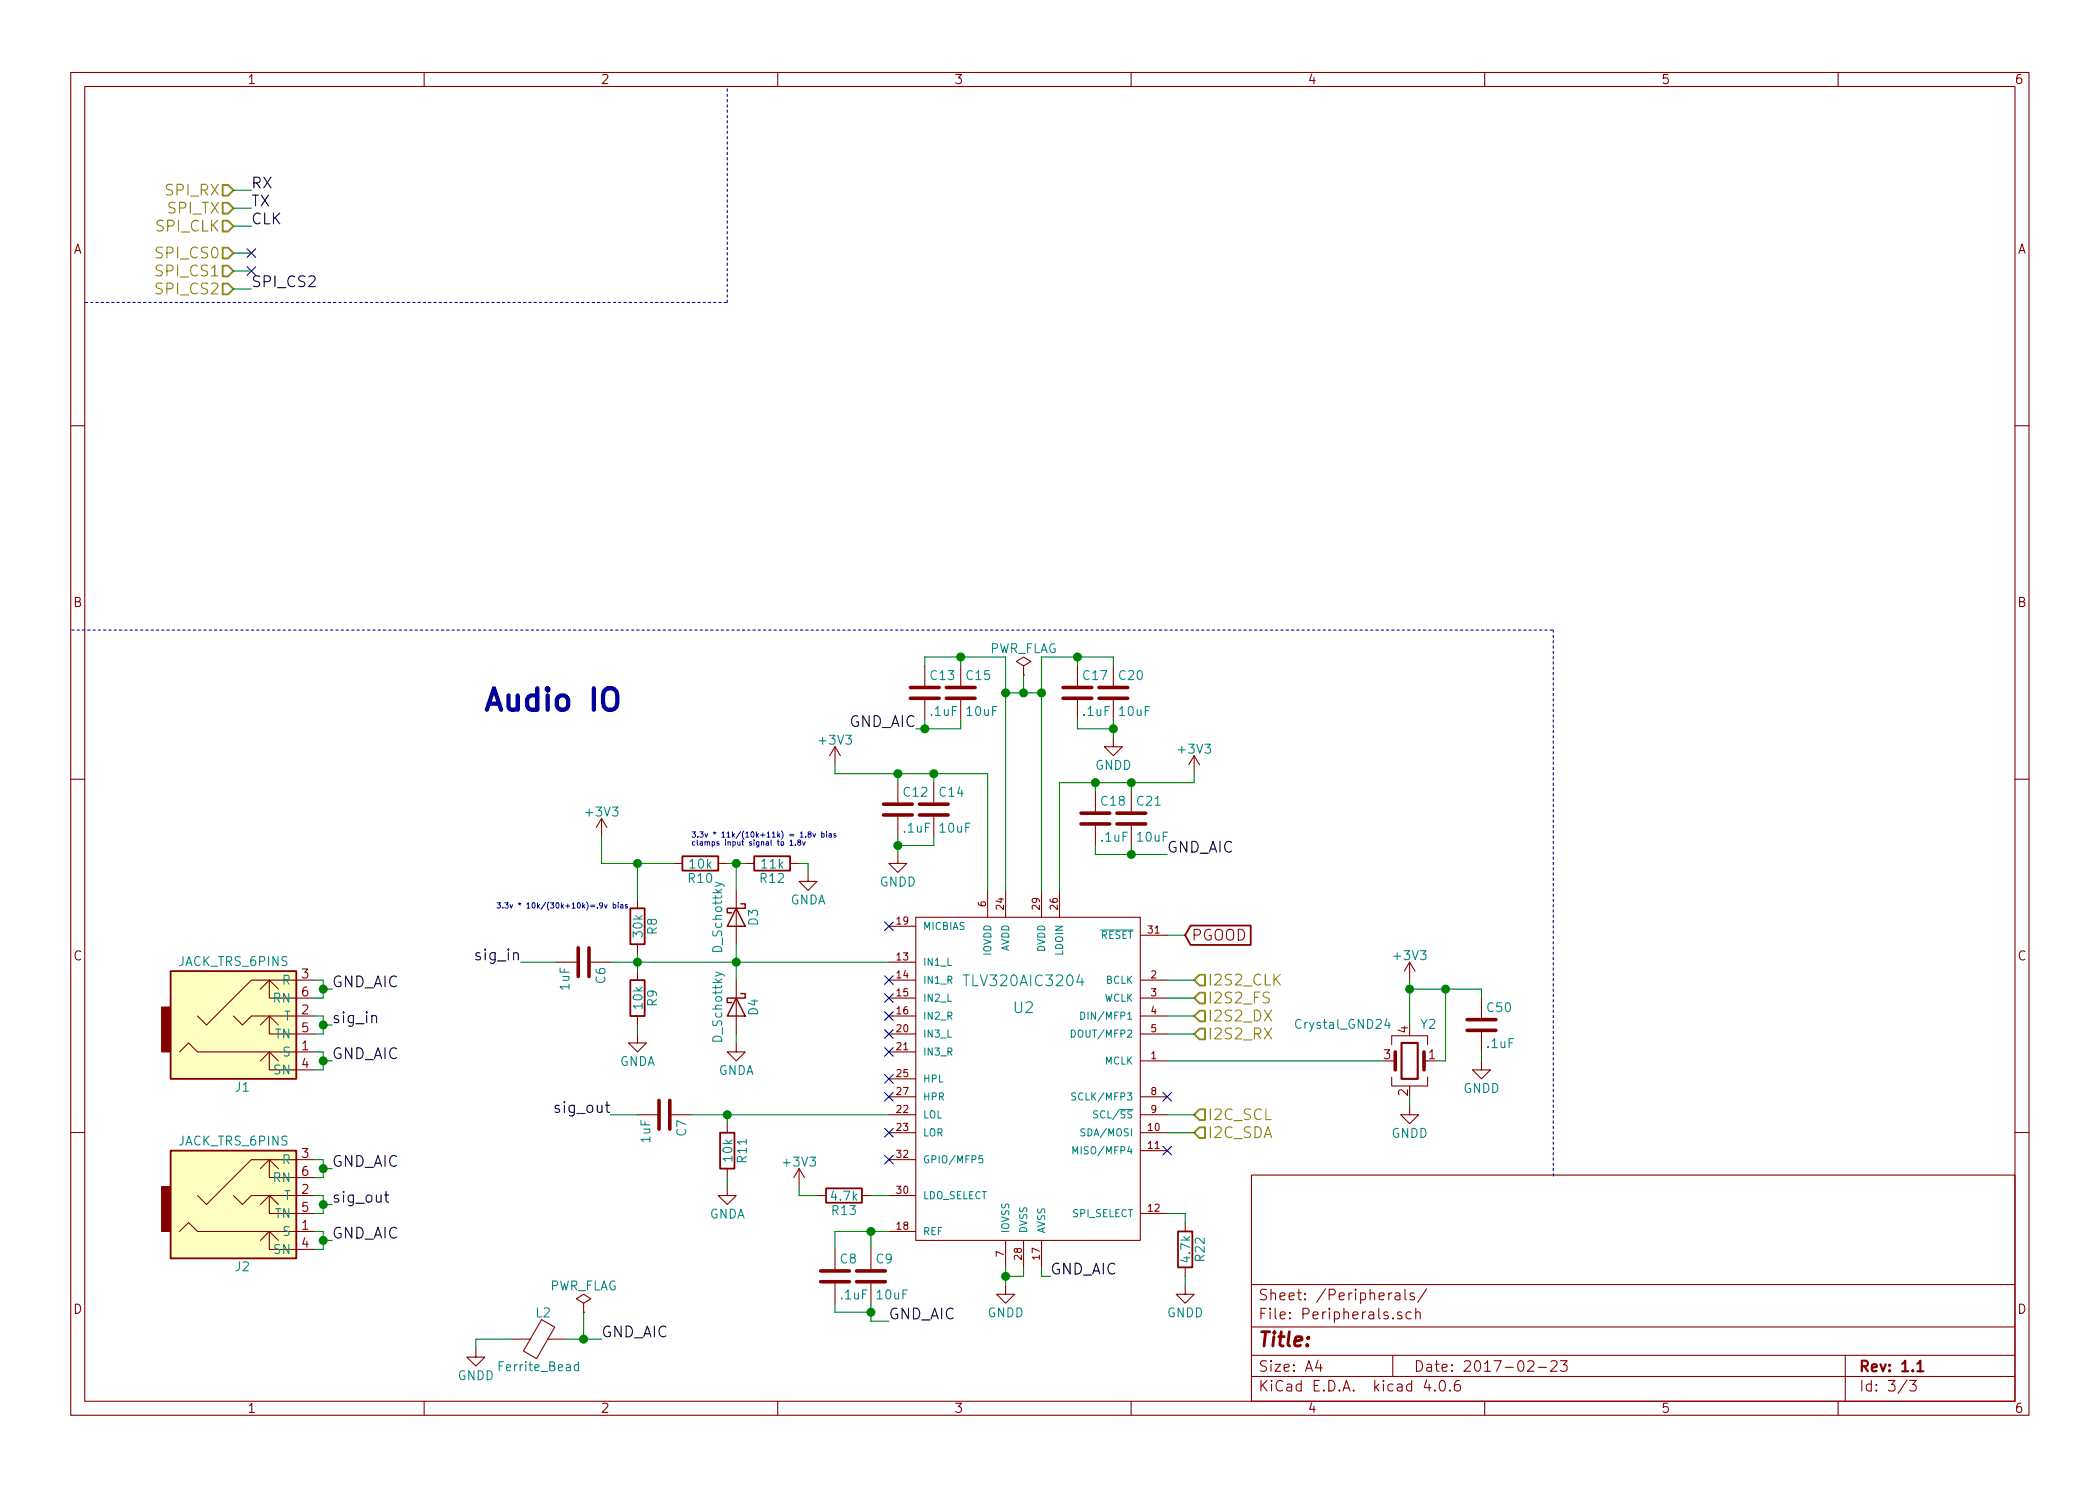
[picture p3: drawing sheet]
EESchema Schematic File Version 2
LIBS:power
LIBS:device
LIBS:transistors
LIBS:conn
LIBS:linear
LIBS:regul
LIBS:74xx
LIBS:cmos4000
LIBS:adc-dac
LIBS:memory
LIBS:xilinx
LIBS:microcontrollers
LIBS:dsp
LIBS:microchip
LIBS:analog_switches
LIBS:motorola
LIBS:texas
LIBS:intel
LIBS:audio
LIBS:interface
LIBS:digital-audio
LIBS:philips
LIBS:display
LIBS:cypress
LIBS:siliconi
LIBS:opto
LIBS:atmel
LIBS:contrib
LIBS:valves
LIBS:switches
LIBS:Main Board
LIBS:Main Board-cache
EELAYER 25 0
EELAYER END
$Descr A4 11693 8268
encoding utf-8
Sheet 3 3
Title ""
Date "2017-02-23"
Rev "1.1"
Comp ""
Comment1 ""
Comment2 ""
Comment3 ""
Comment4 ""
$EndDescr
Text HLabel 1300 1250 0    60   Input ~ 0
SPI_CLK
Text HLabel 1300 1050 0    60   Input ~ 0
SPI_RX
Text HLabel 1300 1150 0    60   Input ~ 0
SPI_TX
Text HLabel 1300 1600 0    60   Input ~ 0
SPI_CS2
$Comp
L JACK_TRS_6PINS J2
U 1 1
P 1350 6650
F 0 "J2" H 1350 7050 50  0000 C CNN
F 1 "JACK_TRS_6PINS" H 1300 6350 50  0000 C CNN
F 2 "" H 1450 6500 50  0000 C CNN
F 3 "" H 1450 6500 50  0000 C CNN
	1    1350 6650
	1    0    0    1   
$EndComp
Text Label 1400 1050 0    60   ~ 0
RX
Text Label 1400 1150 0    60   ~ 0
TX
Text Label 1400 1250 0    60   ~ 0
CLK
$Comp
L JACK_TRS_6PINS J1
U 1 1
P 1350 5650
F 0 "J1" H 1350 6050 50  0000 C CNN
F 1 "JACK_TRS_6PINS" H 1300 5350 50  0000 C CNN
F 2 "" H 1450 5500 50  0000 C CNN
F 3 "" H 1450 5500 50  0000 C CNN
	1    1350 5650
	1    0    0    1   
$EndComp
$Comp
L TLV320AIC3204 U2
U 1 1
P 5700 5900
F 0 "U2" H 5700 6200 60  0000 C CNN
F 1 "TLV320AIC3204" H 5700 6350 60  0000 C CNN
F 2 "" H 3200 8050 60  0001 C CNN
F 3 "" H 3200 8050 60  0001 C CNN
	1    5700 5900
	1    0    0    -1  
$EndComp
$Comp
L GNDD #PWR053
U 1 1
P 5600 7150
F 0 "#PWR053" H 5600 6900 50  0001 C CNN
F 1 "GNDD" H 5600 7000 50  0000 C CNN
F 2 "" H 5600 7150 50  0001 C CNN
F 3 "" H 5600 7150 50  0001 C CNN
	1    5600 7150
	1    0    0    -1  
$EndComp
$Comp
L +3V3 #PWR054
U 1 1
P 6650 4300
F 0 "#PWR054" H 6650 4150 50  0001 C CNN
F 1 "+3V3" H 6650 4440 50  0000 C CNN
F 2 "" H 6650 4300 50  0001 C CNN
F 3 "" H 6650 4300 50  0001 C CNN
	1    6650 4300
	1    0    0    -1  
$EndComp
$Comp
L GNDD #PWR055
U 1 1
P 5000 4750
F 0 "#PWR055" H 5000 4500 50  0001 C CNN
F 1 "GNDD" H 5000 4600 50  0000 C CNN
F 2 "" H 5000 4750 50  0001 C CNN
F 3 "" H 5000 4750 50  0001 C CNN
	1    5000 4750
	1    0    0    -1  
$EndComp
$Comp
L +3V3 #PWR056
U 1 1
P 4650 4250
F 0 "#PWR056" H 4650 4100 50  0001 C CNN
F 1 "+3V3" H 4650 4390 50  0000 C CNN
F 2 "" H 4650 4250 50  0001 C CNN
F 3 "" H 4650 4250 50  0001 C CNN
	1    4650 4250
	1    0    0    -1  
$EndComp
$Comp
L GNDD #PWR057
U 1 1
P 6200 4100
F 0 "#PWR057" H 6200 3850 50  0001 C CNN
F 1 "GNDD" H 6200 3950 50  0000 C CNN
F 2 "" H 6200 4100 50  0001 C CNN
F 3 "" H 6200 4100 50  0001 C CNN
	1    6200 4100
	1    0    0    -1  
$EndComp
$Comp
L +3V3 #PWR058
U 1 1
P 4450 6600
F 0 "#PWR058" H 4450 6450 50  0001 C CNN
F 1 "+3V3" H 4450 6740 50  0000 C CNN
F 2 "" H 4450 6600 50  0001 C CNN
F 3 "" H 4450 6600 50  0001 C CNN
	1    4450 6600
	1    0    0    -1  
$EndComp
NoConn ~ 4950 6450
$Comp
L R R13
U 1 1
P 4700 6650
F 0 "R13" V 4780 6650 50  0000 C CNN
F 1 "4.7k" V 4700 6650 50  0000 C CNN
F 2 "" V 4630 6650 50  0001 C CNN
F 3 "" H 4700 6650 50  0001 C CNN
	1    4700 6650
	0    1    1    0   
$EndComp
NoConn ~ 4950 6100
NoConn ~ 4950 6000
NoConn ~ 4950 5850
NoConn ~ 4950 5750
NoConn ~ 4950 5650
NoConn ~ 4950 5550
Text Label 1400 1600 0    60   ~ 0
SPI_CS2
NoConn ~ 4950 5150
$Comp
L +3V3 #PWR059
U 1 1
P 3350 4650
F 0 "#PWR059" H 3350 4500 50  0001 C CNN
F 1 "+3V3" H 3350 4790 50  0000 C CNN
F 2 "" H 3350 4650 50  0001 C CNN
F 3 "" H 3350 4650 50  0001 C CNN
	1    3350 4650
	1    0    0    -1  
$EndComp
$Comp
L D_Schottky D3
U 1 1
P 4100 5100
F 0 "D3" H 4100 5200 50  0000 C CNN
F 1 "D_Schottky" H 4100 5000 50  0000 C CNN
F 2 "" H 4100 5100 50  0001 C CNN
F 3 "" H 4100 5100 50  0001 C CNN
	1    4100 5100
	0    1    1    0   
$EndComp
$Comp
L D_Schottky D4
U 1 1
P 4100 5600
F 0 "D4" H 4100 5700 50  0000 C CNN
F 1 "D_Schottky" H 4100 5500 50  0000 C CNN
F 2 "" H 4100 5600 50  0001 C CNN
F 3 "" H 4100 5600 50  0001 C CNN
	1    4100 5600
	0    1    1    0   
$EndComp
NoConn ~ 4950 5450
$Comp
L R R10
U 1 1
P 3900 4800
F 0 "R10" V 3980 4800 50  0000 C CNN
F 1 "10k" V 3900 4800 50  0000 C CNN
F 2 "" V 3830 4800 50  0001 C CNN
F 3 "" H 3900 4800 50  0001 C CNN
	1    3900 4800
	0    1    1    0   
$EndComp
$Comp
L R R12
U 1 1
P 4300 4800
F 0 "R12" V 4380 4800 50  0000 C CNN
F 1 "11k" V 4300 4800 50  0000 C CNN
F 2 "" V 4230 4800 50  0001 C CNN
F 3 "" H 4300 4800 50  0001 C CNN
	1    4300 4800
	0    1    1    0   
$EndComp
$Comp
L GNDA #PWR060
U 1 1
P 4500 4850
F 0 "#PWR060" H 4500 4600 50  0001 C CNN
F 1 "GNDA" H 4500 4700 50  0000 C CNN
F 2 "" H 4500 4850 50  0001 C CNN
F 3 "" H 4500 4850 50  0001 C CNN
	1    4500 4850
	1    0    0    -1  
$EndComp
$Comp
L GNDA #PWR061
U 1 1
P 4100 5800
F 0 "#PWR061" H 4100 5550 50  0001 C CNN
F 1 "GNDA" H 4100 5650 50  0000 C CNN
F 2 "" H 4100 5800 50  0001 C CNN
F 3 "" H 4100 5800 50  0001 C CNN
	1    4100 5800
	1    0    0    -1  
$EndComp
$Comp
L GNDA #PWR062
U 1 1
P 3550 5750
F 0 "#PWR062" H 3550 5500 50  0001 C CNN
F 1 "GNDA" H 3550 5600 50  0000 C CNN
F 2 "" H 3550 5750 50  0001 C CNN
F 3 "" H 3550 5750 50  0001 C CNN
	1    3550 5750
	1    0    0    -1  
$EndComp
$Comp
L C C6
U 1 1
P 3250 5350
F 0 "C6" H 3275 5450 50  0000 L CNN
F 1 "1uF" H 3275 5250 50  0000 L CNN
F 2 "" H 3288 5200 50  0001 C CNN
F 3 "" H 3250 5350 50  0001 C CNN
	1    3250 5350
	0    1    1    0   
$EndComp
Text Label 2900 5350 2    60   ~ 0
sig_in
NoConn ~ 4950 6300
$Comp
L R R11
U 1 1
P 4050 6400
F 0 "R11" V 4130 6400 50  0000 C CNN
F 1 "10k" V 4050 6400 50  0000 C CNN
F 2 "" V 3980 6400 50  0001 C CNN
F 3 "" H 4050 6400 50  0001 C CNN
	1    4050 6400
	1    0    0    -1  
$EndComp
$Comp
L C C7
U 1 1
P 3700 6200
F 0 "C7" H 3725 6300 50  0000 L CNN
F 1 "1uF" H 3725 6100 50  0000 L CNN
F 2 "" H 3738 6050 50  0001 C CNN
F 3 "" H 3700 6200 50  0001 C CNN
	1    3700 6200
	0    1    1    0   
$EndComp
$Comp
L GNDA #PWR063
U 1 1
P 4050 6600
F 0 "#PWR063" H 4050 6350 50  0001 C CNN
F 1 "GNDA" H 4050 6450 50  0000 C CNN
F 2 "" H 4050 6600 50  0001 C CNN
F 3 "" H 4050 6600 50  0001 C CNN
	1    4050 6600
	1    0    0    -1  
$EndComp
Text Label 3400 6200 2    60   ~ 0
sig_out
Text Label 1850 5700 0    60   ~ 0
sig_in
Text Label 1850 6700 0    60   ~ 0
sig_out
Text Notes 3850 4700 0    30   ~ 0
3.3v * 11k/(10k+11k) = 1.8v bias\nclamps input signal to 1.8v
$Comp
L R R9
U 1 1
P 3550 5550
F 0 "R9" V 3630 5550 50  0000 C CNN
F 1 "10k" V 3550 5550 50  0000 C CNN
F 2 "" V 3480 5550 50  0001 C CNN
F 3 "" H 3550 5550 50  0001 C CNN
	1    3550 5550
	1    0    0    -1  
$EndComp
$Comp
L R R8
U 1 1
P 3550 5150
F 0 "R8" V 3630 5150 50  0000 C CNN
F 1 "30k" V 3550 5150 50  0000 C CNN
F 2 "" V 3480 5150 50  0001 C CNN
F 3 "" H 3550 5150 50  0001 C CNN
	1    3550 5150
	1    0    0    -1  
$EndComp
Text Notes 3500 5050 2    30   ~ 0
3.3v * 10k/(30k+10k)=.9v bias
$Comp
L Crystal_GND24 Y2
U 1 1
P 7850 5900
F 0 "Y2" H 7700 5700 50  0000 L CNN
F 1 "Crystal_GND24" H 7950 5700 50  0000 L CNN
F 2 "" H 7850 5900 50  0001 C CNN
F 3 "" H 7850 5900 50  0001 C CNN
	1    7850 5900
	-1   0    0    1   
$EndComp
$Comp
L GNDD #PWR064
U 1 1
P 7850 6150
F 0 "#PWR064" H 7850 5900 50  0001 C CNN
F 1 "GNDD" H 7850 6000 50  0000 C CNN
F 2 "" H 7850 6150 50  0001 C CNN
F 3 "" H 7850 6150 50  0001 C CNN
	1    7850 6150
	1    0    0    -1  
$EndComp
$Comp
L +3V3 #PWR065
U 1 1
P 7850 5450
F 0 "#PWR065" H 7850 5300 50  0001 C CNN
F 1 "+3V3" H 7850 5590 50  0000 C CNN
F 2 "" H 7850 5450 50  0001 C CNN
F 3 "" H 7850 5450 50  0001 C CNN
	1    7850 5450
	1    0    0    -1  
$EndComp
$Comp
L GNDD #PWR066
U 1 1
P 8250 5900
F 0 "#PWR066" H 8250 5650 50  0001 C CNN
F 1 "GNDD" H 8250 5750 50  0000 C CNN
F 2 "" H 8250 5900 50  0001 C CNN
F 3 "" H 8250 5900 50  0001 C CNN
	1    8250 5900
	1    0    0    -1  
$EndComp
Text Notes 2700 3950 0    120  ~ 24
Audio IO
Text HLabel 1300 1500 0    60   Input ~ 0
SPI_CS1
Text HLabel 1300 1400 0    60   Input ~ 0
SPI_CS0
NoConn ~ 1400 1500
NoConn ~ 1400 1400
$Comp
L C C8
U 1 1
P 4650 7100
F 0 "C8" H 4675 7200 50  0000 L CNN
F 1 ".1uF" H 4675 7000 50  0000 L CNN
F 2 "" H 4688 6950 50  0001 C CNN
F 3 "" H 4650 7100 50  0001 C CNN
	1    4650 7100
	1    0    0    -1  
$EndComp
$Comp
L C C9
U 1 1
P 4850 7100
F 0 "C9" H 4875 7200 50  0000 L CNN
F 1 "10uF" H 4875 7000 50  0000 L CNN
F 2 "" H 4888 6950 50  0001 C CNN
F 3 "" H 4850 7100 50  0001 C CNN
	1    4850 7100
	1    0    0    -1  
$EndComp
$Comp
L C C18
U 1 1
P 6100 4550
F 0 "C18" H 6125 4650 50  0000 L CNN
F 1 ".1uF" H 6125 4450 50  0000 L CNN
F 2 "" H 6138 4400 50  0001 C CNN
F 3 "" H 6100 4550 50  0001 C CNN
	1    6100 4550
	1    0    0    -1  
$EndComp
$Comp
L C C21
U 1 1
P 6300 4550
F 0 "C21" H 6325 4650 50  0000 L CNN
F 1 "10uF" H 6325 4450 50  0000 L CNN
F 2 "" H 6338 4400 50  0001 C CNN
F 3 "" H 6300 4550 50  0001 C CNN
	1    6300 4550
	1    0    0    -1  
$EndComp
$Comp
L C C12
U 1 1
P 5000 4500
F 0 "C12" H 5025 4600 50  0000 L CNN
F 1 ".1uF" H 5025 4400 50  0000 L CNN
F 2 "" H 5038 4350 50  0001 C CNN
F 3 "" H 5000 4500 50  0001 C CNN
	1    5000 4500
	1    0    0    -1  
$EndComp
$Comp
L C C14
U 1 1
P 5200 4500
F 0 "C14" H 5225 4600 50  0000 L CNN
F 1 "10uF" H 5225 4400 50  0000 L CNN
F 2 "" H 5238 4350 50  0001 C CNN
F 3 "" H 5200 4500 50  0001 C CNN
	1    5200 4500
	1    0    0    -1  
$EndComp
$Comp
L C C17
U 1 1
P 6000 3850
F 0 "C17" H 6025 3950 50  0000 L CNN
F 1 ".1uF" H 6025 3750 50  0000 L CNN
F 2 "" H 6038 3700 50  0001 C CNN
F 3 "" H 6000 3850 50  0001 C CNN
	1    6000 3850
	1    0    0    -1  
$EndComp
$Comp
L C C20
U 1 1
P 6200 3850
F 0 "C20" H 6225 3950 50  0000 L CNN
F 1 "10uF" H 6225 3750 50  0000 L CNN
F 2 "" H 6238 3700 50  0001 C CNN
F 3 "" H 6200 3850 50  0001 C CNN
	1    6200 3850
	1    0    0    -1  
$EndComp
$Comp
L C C13
U 1 1
P 5150 3850
F 0 "C13" H 5175 3950 50  0000 L CNN
F 1 ".1uF" H 5175 3750 50  0000 L CNN
F 2 "" H 5188 3700 50  0001 C CNN
F 3 "" H 5150 3850 50  0001 C CNN
	1    5150 3850
	1    0    0    -1  
$EndComp
$Comp
L C C15
U 1 1
P 5350 3850
F 0 "C15" H 5375 3950 50  0000 L CNN
F 1 "10uF" H 5375 3750 50  0000 L CNN
F 2 "" H 5388 3700 50  0001 C CNN
F 3 "" H 5350 3850 50  0001 C CNN
	1    5350 3850
	1    0    0    -1  
$EndComp
$Comp
L C C50
U 1 1
P 8250 5700
F 0 "C50" H 8275 5800 50  0000 L CNN
F 1 ".1uF" H 8275 5600 50  0000 L CNN
F 2 "" H 8288 5550 50  0001 C CNN
F 3 "" H 8250 5700 50  0001 C CNN
	1    8250 5700
	1    0    0    -1  
$EndComp
$Comp
L R R22
U 1 1
P 6600 6950
F 0 "R22" V 6680 6950 50  0000 C CNN
F 1 "4.7k" V 6600 6950 50  0000 C CNN
F 2 "" V 6530 6950 50  0001 C CNN
F 3 "" H 6600 6950 50  0001 C CNN
	1    6600 6950
	1    0    0    -1  
$EndComp
$Comp
L GNDD #PWR067
U 1 1
P 6600 7150
F 0 "#PWR067" H 6600 6900 50  0001 C CNN
F 1 "GNDD" H 6600 7000 50  0000 C CNN
F 2 "" H 6600 7150 50  0001 C CNN
F 3 "" H 6600 7150 50  0001 C CNN
	1    6600 7150
	1    0    0    -1  
$EndComp
Text HLabel 6650 5450 2    60   Input ~ 0
I2S2_CLK
Text HLabel 6650 5550 2    60   Input ~ 0
I2S2_FS
Text HLabel 6650 5650 2    60   Input ~ 0
I2S2_DX
Text HLabel 6650 5750 2    60   Input ~ 0
I2S2_RX
Text HLabel 6650 6200 2    60   Input ~ 0
I2C_SCL
Text HLabel 6650 6300 2    60   Input ~ 0
I2C_SDA
NoConn ~ 6500 6100
NoConn ~ 6500 6400
Text Label 5100 4050 2    60   ~ 0
GND_AIC
Text Label 1850 5900 0    60   ~ 0
GND_AIC
Text Label 1850 6900 0    60   ~ 0
GND_AIC
Text Label 6500 4750 0    60   ~ 0
GND_AIC
Text Label 4950 7350 0    60   ~ 0
GND_AIC
Text Label 5850 7100 0    60   ~ 0
GND_AIC
Wire Wire Line
	5800 7100 5800 7050
Wire Wire Line
	5850 7100 5800 7100
Wire Wire Line
	4850 7350 4850 7250
Wire Wire Line
	4950 7350 4850 7350
Wire Wire Line
	6300 4700 6300 4750
Wire Wire Line
	1850 5900 1800 5900
Wire Wire Line
	5150 4000 5150 4050
Wire Wire Line
	6650 6300 6500 6300
Wire Wire Line
	6650 6200 6500 6200
Wire Wire Line
	6650 5750 6500 5750
Wire Wire Line
	6650 5650 6500 5650
Wire Wire Line
	6650 5550 6500 5550
Wire Wire Line
	6650 5450 6500 5450
Wire Wire Line
	6600 7150 6600 7100
Wire Wire Line
	6600 6750 6600 6800
Wire Wire Line
	1300 1400 1400 1400
Wire Wire Line
	1300 1500 1400 1500
Wire Notes Line
	400  3500 8650 3500
Wire Wire Line
	8250 5900 8250 5850
Connection ~ 8050 5500
Wire Wire Line
	8250 5500 8250 5550
Connection ~ 7850 5500
Wire Wire Line
	7850 5500 8250 5500
Wire Wire Line
	8050 5900 8050 5500
Wire Wire Line
	8000 5900 8050 5900
Wire Wire Line
	7850 5450 7850 5700
Wire Wire Line
	7850 6150 7850 6100
Wire Wire Line
	4100 4950 4100 4800
Connection ~ 4100 5350
Wire Wire Line
	4100 5250 4100 5450
Wire Wire Line
	3400 5350 4950 5350
Connection ~ 1800 6700
Wire Wire Line
	1850 6700 1800 6700
Connection ~ 1800 6500
Connection ~ 1800 6900
Wire Wire Line
	1850 6900 1800 6900
Wire Wire Line
	1800 6850 1750 6850
Wire Wire Line
	1800 6950 1800 6850
Wire Wire Line
	1750 6950 1800 6950
Wire Wire Line
	1800 6450 1750 6450
Wire Wire Line
	1800 6550 1800 6450
Wire Wire Line
	1750 6550 1800 6550
Wire Wire Line
	1800 6650 1750 6650
Wire Wire Line
	1800 6750 1800 6650
Wire Wire Line
	1750 6750 1800 6750
Connection ~ 1800 5700
Wire Wire Line
	1850 5700 1800 5700
Connection ~ 1800 5500
Connection ~ 1800 5900
Wire Wire Line
	1800 5850 1750 5850
Wire Wire Line
	1800 5950 1800 5850
Wire Wire Line
	1750 5950 1800 5950
Wire Wire Line
	1800 5450 1750 5450
Wire Wire Line
	1800 5550 1800 5450
Wire Wire Line
	1750 5550 1800 5550
Wire Wire Line
	1800 5650 1750 5650
Wire Wire Line
	1800 5750 1800 5650
Wire Wire Line
	1750 5750 1800 5750
Wire Wire Line
	3550 6200 3400 6200
Connection ~ 4050 6200
Wire Wire Line
	4050 6250 4050 6200
Wire Wire Line
	4050 6600 4050 6550
Wire Wire Line
	3850 6200 4950 6200
Wire Wire Line
	3100 5350 2900 5350
Wire Wire Line
	3550 5750 3550 5700
Wire Wire Line
	4100 5800 4100 5750
Wire Wire Line
	4500 4800 4500 4850
Wire Wire Line
	4450 4800 4500 4800
Connection ~ 4100 4800
Wire Wire Line
	4050 4800 4150 4800
Connection ~ 3550 4800
Wire Wire Line
	3550 5000 3550 4800
Wire Wire Line
	3350 4800 3750 4800
Wire Wire Line
	3350 4650 3350 4800
Connection ~ 3550 5350
Wire Wire Line
	3550 5300 3550 5400
Wire Wire Line
	6500 6750 6600 6750
Wire Wire Line
	6500 5200 6600 5200
Wire Wire Line
	4850 6650 4950 6650
Wire Wire Line
	4450 6650 4550 6650
Wire Wire Line
	4450 6650 4450 6600
Connection ~ 4850 7300
Wire Wire Line
	4650 7300 4650 7250
Wire Wire Line
	4850 7300 4650 7300
Connection ~ 4850 6850
Wire Wire Line
	4650 6950 4650 6850
Wire Wire Line
	4650 6850 4950 6850
Wire Wire Line
	4850 6950 4850 6850
Connection ~ 5350 3650
Wire Wire Line
	5350 3700 5350 3650
Connection ~ 6000 3650
Wire Wire Line
	6000 3700 6000 3650
Wire Wire Line
	6200 3650 6200 3700
Wire Wire Line
	5800 3650 6200 3650
Wire Wire Line
	5800 4950 5800 3650
Wire Wire Line
	5600 3650 5600 4950
Wire Wire Line
	5150 3650 5600 3650
Wire Wire Line
	5150 3700 5150 3650
Connection ~ 6200 4050
Wire Wire Line
	6000 4050 6000 4000
Wire Wire Line
	6200 4050 6000 4050
Wire Wire Line
	6200 4100 6200 4000
Connection ~ 5150 4050
Wire Wire Line
	5350 4050 5350 4000
Wire Wire Line
	5100 4050 5350 4050
Connection ~ 5200 4300
Wire Wire Line
	5200 4350 5200 4300
Connection ~ 5000 4300
Wire Wire Line
	5000 4350 5000 4300
Wire Wire Line
	4650 4300 4650 4250
Wire Wire Line
	5500 4300 4650 4300
Wire Wire Line
	5500 4950 5500 4300
Connection ~ 5000 4700
Wire Wire Line
	5200 4700 5200 4650
Wire Wire Line
	5000 4700 5200 4700
Wire Wire Line
	5000 4750 5000 4650
Connection ~ 6300 4750
Wire Wire Line
	6100 4750 6100 4700
Wire Wire Line
	6100 4750 6500 4750
Wire Wire Line
	6650 4350 6650 4300
Connection ~ 6100 4350
Wire Wire Line
	6100 4400 6100 4350
Connection ~ 6300 4350
Wire Wire Line
	6300 4400 6300 4350
Wire Wire Line
	5900 4350 6650 4350
Wire Wire Line
	5900 4350 5900 4950
Connection ~ 5600 7100
Wire Wire Line
	5700 7100 5700 7050
Wire Wire Line
	5600 7100 5700 7100
Wire Wire Line
	5600 7050 5600 7150
Wire Notes Line
	4050 1675 4050 475 
Wire Notes Line
	475  1675 4050 1675
Wire Wire Line
	1300 1600 1400 1600
Wire Wire Line
	1300 1250 1400 1250
Wire Wire Line
	1300 1150 1400 1150
Wire Wire Line
	1300 1050 1400 1050
Text Label 1850 5500 0    60   ~ 0
GND_AIC
Text Label 1850 6500 0    60   ~ 0
GND_AIC
Wire Wire Line
	1800 6500 1850 6500
Wire Wire Line
	1800 5500 1850 5500
Text Label 3350 7450 0    60   ~ 0
GND_AIC
$Comp
L GNDD #PWR068
U 1 1
P 2650 7500
F 0 "#PWR068" H 2650 7250 50  0001 C CNN
F 1 "GNDD" H 2650 7350 50  0000 C CNN
F 2 "" H 2650 7500 50  0001 C CNN
F 3 "" H 2650 7500 50  0001 C CNN
	1    2650 7500
	1    0    0    -1  
$EndComp
$Comp
L Ferrite_Bead L2
U 1 1
P 3000 7450
F 0 "L2" V 2850 7475 50  0000 C CNN
F 1 "Ferrite_Bead" V 3150 7450 50  0000 C CNN
F 2 "" V 2930 7450 50  0001 C CNN
F 3 "" H 3000 7450 50  0001 C CNN
	1    3000 7450
	0    1    1    0   
$EndComp
Wire Wire Line
	2650 7500 2650 7450
Wire Wire Line
	2650 7450 2850 7450
Wire Wire Line
	3150 7450 3350 7450
Wire Wire Line
	7700 5900 6500 5900
Wire Notes Line
	8650 3500 8650 6550
Wire Wire Line
	3250 7450 3250 7300
Connection ~ 3250 7450
$Comp
L PWR_FLAG #FLG069
U 1 1
P 3250 7300
F 0 "#FLG069" H 3250 7375 50  0001 C CNN
F 1 "PWR_FLAG" H 3250 7450 50  0000 C CNN
F 2 "" H 3250 7300 50  0001 C CNN
F 3 "" H 3250 7300 50  0001 C CNN
	1    3250 7300
	1    0    0    -1  
$EndComp
Wire Wire Line
	5600 3850 5800 3850
Connection ~ 5800 3850
Connection ~ 5600 3850
Wire Wire Line
	5700 3750 5700 3850
Connection ~ 5700 3850
$Comp
L PWR_FLAG #FLG070
U 1 1
P 5700 3750
F 0 "#FLG070" H 5700 3825 50  0001 C CNN
F 1 "PWR_FLAG" H 5700 3900 50  0000 C CNN
F 2 "" H 5700 3750 50  0001 C CNN
F 3 "" H 5700 3750 50  0001 C CNN
	1    5700 3750
	1    0    0    -1  
$EndComp
Text GLabel 6600 5200 2    60   Input ~ 0
PGOOD
$EndSCHEMATC
